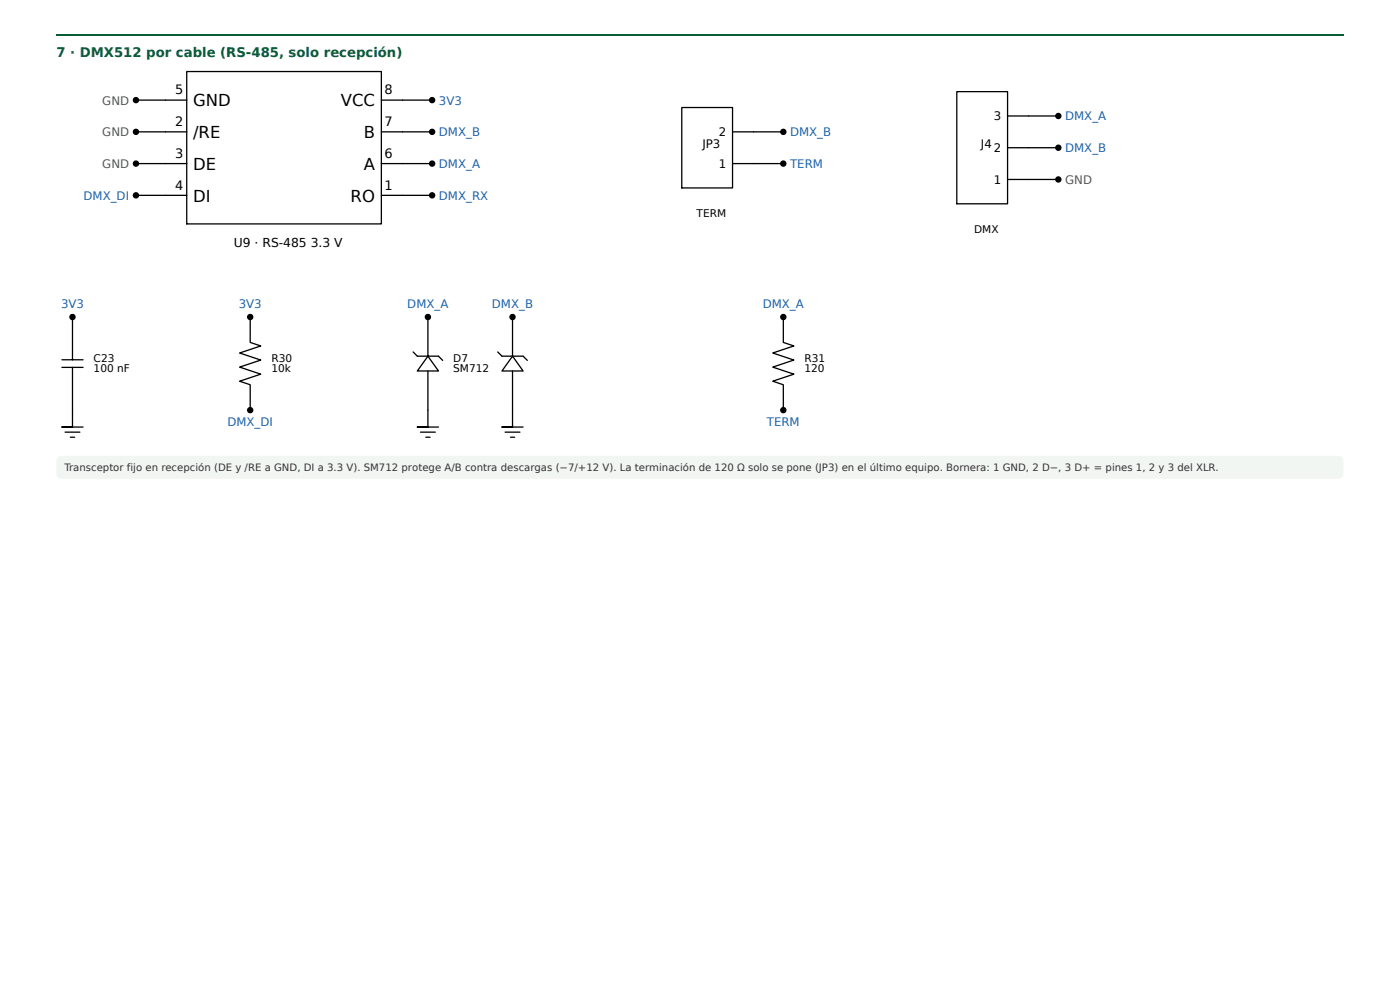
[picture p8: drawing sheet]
<svg xmlns="http://www.w3.org/2000/svg" width="420mm" height="297mm" viewBox="0 0 420 297" stroke-linecap="round" stroke-linejoin="round" font-family="sans-serif">
<path d="M16.9 10.3h386.3v.5h-386.3z" fill="#0b5d36"/>
<path d="M17.4 137.3l1.1-.5h383.1a1.59 1.59 0 0 1 1.6 1.6v3.7a1.59 1.59 0 0 1-1.6 1.6h-383.1a1.59 1.59 0 0 1-1.6-1.6v-3.9z" fill="#f1f6f3"/>
<g fill="none" stroke="#000" stroke-width=".39">
<path d="M40.8 39.6h15.2M40.8 30h15.2M56 21.5h58.5v45.7h-58.5zM114.5 39.6h15.2M114.5 30h15.2M204.6 32.3h15.3v24.1h-15.3zM219.9 39.6h15.2M287.2 27.5h15.2v33.7h-15.2zM302.4 34.8h15.3M40.8 58.6h15.2M40.8 49.1h15.2M114.5 58.6h15.2"/>
<path d="M114.5 49.1h15.2M219.9 49.1h15.2M302.4 53.9h15.3M302.4 44.3h15.3M21.8 95.1v12.8M75.1 95.1v7.6l3.2 1.1-6.4 2.1 6.4 2.1-6.4 2.2 6.4 2.1-6.4 2.1 3.2 1v7.7M128.4 95.1v11.8M153.8 95.1v11.8M235.1 95.1v7.6l3.2 1.1-6.4 2.1 6.4 2.1-6.4 2.2 6.4 2.1-6.4 2.1 3.2 1v7.7M18.6 107.9h6.3M18.6 110.2h6.3M21.8 110.2v17.9h-3.2h6.3"/>
<path d="M124 105.6l1.3 1.3h6.3l1.3 1.2M128.4 106.9l3.2 4.4h-6.3zM128.4 111.3v16.8h-3.1h6.3M149.4 105.6l1.3 1.3h6.3l1.3 1.2M153.8 106.9l3.2 4.4h-6.3zM153.8 111.3v16.8h-3.1h6.3M19.5 129.7h4.5M21.1 131.2h1.3M126.2 129.7h4.5M127.8 131.2h1.3M151.6 129.7h4.5M153.2 131.2h1.3"/>
<circle cx="40.8" cy="39.6" r=".76"/>
<circle cx="40.8" cy="30" r=".76"/>
<circle cx="129.7" cy="39.6" r=".76"/>
<circle cx="129.7" cy="30" r=".76"/>
<circle cx="235.1" cy="39.6" r=".76"/>
<circle cx="317.7" cy="34.8" r=".76"/>
<circle cx="40.8" cy="58.6" r=".76"/>
<circle cx="40.8" cy="49.1" r=".76"/>
<circle cx="129.7" cy="58.6" r=".76"/>
<circle cx="129.7" cy="49.1" r=".76"/>
<circle cx="235.1" cy="49.1" r=".76"/>
<circle cx="317.7" cy="53.9" r=".76"/>
<circle cx="317.7" cy="44.3" r=".76"/>
<circle cx="21.8" cy="95.1" r=".76"/>
<circle cx="75.1" cy="95.1" r=".76"/>
<circle cx="128.4" cy="95.1" r=".76"/>
<circle cx="153.8" cy="95.1" r=".76"/>
<circle cx="235.1" cy="95.1" r=".76"/>
<circle cx="75.1" cy="123.1" r=".76"/>
<circle cx="235.1" cy="123.1" r=".76"/>
</g>
<g fill="#000">
<circle cx="40.8" cy="39.6" r=".76"/>
<circle cx="40.8" cy="30" r=".76"/>
<circle cx="129.7" cy="39.6" r=".76"/>
<circle cx="129.7" cy="30" r=".76"/>
<circle cx="235.1" cy="39.6" r=".76"/>
<circle cx="317.7" cy="34.8" r=".76"/>
<circle cx="40.8" cy="58.6" r=".76"/>
<circle cx="40.8" cy="49.1" r=".76"/>
<circle cx="129.7" cy="58.6" r=".76"/>
<circle cx="129.7" cy="49.1" r=".76"/>
<circle cx="235.1" cy="49.1" r=".76"/>
<circle cx="317.7" cy="53.9" r=".76"/>
<circle cx="317.7" cy="44.3" r=".76"/>
<circle cx="21.8" cy="95.1" r=".76"/>
<circle cx="75.1" cy="95.1" r=".76"/>
<circle cx="128.4" cy="95.1" r=".76"/>
<circle cx="153.8" cy="95.1" r=".76"/>
<circle cx="235.1" cy="95.1" r=".76"/>
<circle cx="75.1" cy="123.1" r=".76"/>
<circle cx="235.1" cy="123.1" r=".76"/>
</g>
<g font-size="4.9">
<text x="57.9" y="31.9">GND</text>
<text x="102.3" y="31.9">VCC</text>
<text x="57.9" y="41.4">/RE</text>
<text x="109.2" y="41.4">B</text>
<text x="57.9" y="50.9">DE</text>
<text x="109.2" y="50.9">A</text>
<text x="57.9" y="60.5">DI</text>
<text x="105.2" y="60.5">RO</text>
</g>
<text font-size="4" fill="#0b5d36" x="16.9" y="17.2">7 · DMX512 por cable (RS-485, solo recepción)</text>
<g font-size="3.9">
<text x="52.6" y="28.3">5</text>
<text x="115.4" y="28.3">8</text>
<text x="52.6" y="37.8">2</text>
<text x="115.4" y="37.8">7</text>
<text x="52.6" y="47.3">3</text>
<text x="115.4" y="47.3">6</text>
<text x="52.6" y="56.9">4</text>
<text x="115.4" y="56.9">1</text>
</g>
<g font-size="3.7">
<text x="70.2" y="74.2">U9 · RS-485</text>
<text x="93.3" y="74.2">3.3 V</text>
</g>
<g font-size="3.5" fill="#555">
<text x="30.7" y="31.4">GND</text>
<text x="30.7" y="40.9">GND</text>
<text x="30.7" y="50.4">GND</text>
<text x="319.7" y="55.2">GND</text>
</g>
<g font-size="3.5" fill="#1a5fb4">
<text x="131.7" y="31.4">3V3</text>
<text x="131.7" y="40.9">DMX_B</text>
<text x="237.1" y="40.9">DMX_B</text>
<text x="319.7" y="36.1">DMX_A</text>
<text x="319.7" y="45.6">DMX_B</text>
<text x="131.7" y="50.4">DMX_A</text>
<text x="237.1" y="50.4">TERM</text>
<text x="25.1" y="59.9">DMX_DI</text>
<text x="131.7" y="59.9">DMX_RX</text>
<text x="18.3" y="92.3">3V3</text>
<text x="71.6" y="92.3">3V3</text>
<text x="122.3" y="92.3">DMX_A</text>
<text x="147.6" y="92.3">DMX_B</text>
<text x="228.9" y="92.3">DMX_A</text>
<text x="68.2" y="127.7">DMX_DI</text>
<text x="230.2" y="127.7">TERM</text>
</g>
<g font-size="3.5">
<text x="215.7" y="40.9">2</text>
<text x="298.3" y="36.1">3</text>
<text x="210.8" y="44.4">JP3</text>
<text x="294.4" y="44.4">J4</text>
<text x="298.3" y="45.6">2</text>
<text x="215.7" y="50.4">1</text>
<text x="298.3" y="55.2">1</text>
</g>
<g font-size="3.2">
<text x="209.1" y="65.1">TERM</text>
<text x="292.4" y="69.8">DMX</text>
<text x="28.1" y="108.6">C23</text>
<text x="28.1" y="111.7">100 nF</text>
<text x="81.4" y="108.6">R30</text>
<text x="81.4" y="111.7">10k</text>
<text x="136" y="108.6">D7</text>
<text x="136" y="111.7">SM712</text>
<text x="241.5" y="108.6">R31</text>
<text x="241.5" y="111.7">120</text>
</g>
<text font-size="3" fill="#333" x="19.3" y="141.3">Transceptor fijo en recepción (DE y /RE a GND, DI a 3.3 V). SM712 protege A/B contra descargas (−7/+12 V). La terminación de 120 Ω solo se pone (JP3) en el último equipo. Bornera: 1 GND, 2 D−, 3 D+ = pines 1, 2 y 3 del XLR.</text>
</svg>
